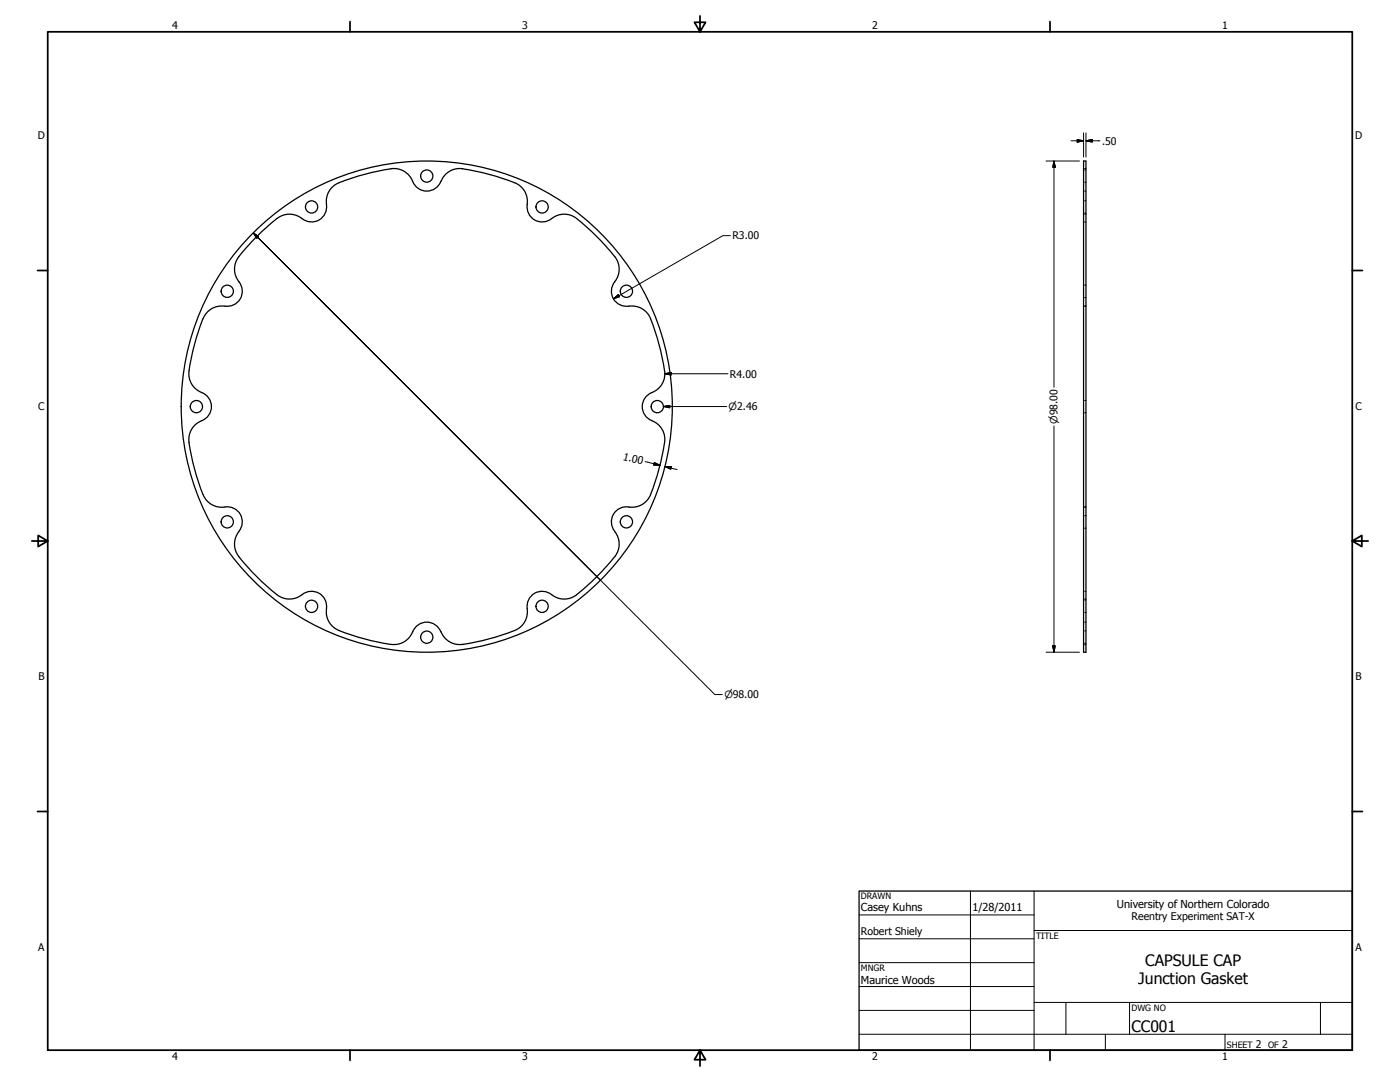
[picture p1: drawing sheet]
<svg xmlns="http://www.w3.org/2000/svg" width="559mm" height="432mm" viewBox="0 0 559 432" stroke-linecap="round" stroke-linejoin="round" font-family="sans-serif">
<!-- layer: Visible (ANSI) -->
<g fill="none" stroke="#000" stroke-width=".51">
<path d="M135.3 72.9a8.3 8.3 0 0 0-4.9 9.5 6.1 6.1 0 0 1-3.9 5.8 6.1 6.1 0 0 1-6.7-1.5 8.3 8.3 0 0 0-10.5 1.5l-7.9 7.3a50.4 50.4 0 0 0-7.1 8.6 8.3 8.3 0 0 0 1.5 9 6 6 0 0 1-.1 6.5 6 6 0 0 1-5.9 2.6M164.7 72.4a8.2 8.2 0 0 0-10.2-4.8l-10.5 2.4-8.7 2.9M164.7 72.4a6 6 0 0 0 5.6 3.9 6 6 0 0 0 5.6-3.9M184.6 67.4a82.5 82.5 0 0 1 22.6 6.5 8.4 8.4 0 0 1 3.2 8.5 6.1 6.1 0 0 0 3.8 5.8 6.1 6.1 0 0 0 6.8-1.5 8.2 8.2 0 0 1 10.4 1.5l9 8.4a32.1 32.1 0 0 1 6.4 8.5 8.4 8.4 0 0 1-1.9 8 6 6 0 0 0 .2 6.5 6 6 0 0 0 5.9 2.6M184.7 67.3a8 8 0 0 0-8.7 5.1M432.5 64.3h1v196h-1zM89.8 122.2a8.3 8.3 0 0 0-9.3 6.4l-3.3 10.3a50.7 50.7 0 0 0-1.8 11.1 8.3 8.3 0 0 0 5.9 7 6 6 0 0 1 3.1 5.7 6 6 0 0 1-3.9 5.2M251 122.2a8 8 0 0 1 8.7 5M259.7 127.2a83.6 83.6 0 0 1 5.6 22.8 8.3 8.3 0 0 1-5.8 7 6 6 0 0 0-3.1 5.7 6 6 0 0 0 3.8 5.2M80.5 167.9a8.3 8.3 0 0 0-4.8 10.2l2.3 10.5a49.5 49.5 0 0 0 4 10.5 8.2 8.2 0 0 0 8.6 3.1 6 6 0 0 1 5.5 3.4 6 6 0 0 1-.7 6.4M260.2 167.9a8.2 8.2 0 0 1 4.8 10.2l-2.8 12a31.8 31.8 0 0 1-4.1 9.8 8.3 8.3 0 0 1-7.9 2.3 6 6 0 0 0-5.6 3.4 6 6 0 0 0 .8 6.4M95.4 212.1a8.3 8.3 0 0 0 .8 11.2l7.4 7.9 6.9 6.1"/>
<path d="M245.4 212.1a8.2 8.2 0 0 1-1 11.2l-7.3 7.9-7 6.1M110.6 237.3a8.2 8.2 0 0 0 10.6-.5 6.2 6.2 0 0 1 7 .5 6.2 6.2 0 0 1 2 6.6 8 8 0 0 0 5.1 7.7M230.2 237.3a8.2 8.2 0 0 1-10.7-.5 6.2 6.2 0 0 0-6.9 .5 6.2 6.2 0 0 0-2.1 6.6 8 8 0 0 1-5.1 7.7M135.2 251.6a80.4 80.4 0 0 0 22.9 5.6 8 8 0 0 0 6.6-5.1M164.7 252.2a6 6 0 0 1 5.6-3.9 6 6 0 0 1 5.6 3.9M176 252.1a8 8 0 0 0 8.7 5.1M205.4 251.6l-10.2 3.4-10.6 2.2"/>
<circle cx="170.3" cy="70.3" r="2.44"/>
<circle cx="124.4" cy="82.6" r="2.44"/>
<circle cx="216.4" cy="82.6" r="2.44"/>
<circle cx="90.7" cy="116.2" r="2.44"/>
<circle cx="250" cy="116.2" r="2.44"/>
<circle cx="78.4" cy="162.3" r="2.44"/>
<circle cx="170.3" cy="162.3" r="98"/>
<circle cx="262.4" cy="162.3" r="2.44"/>
<circle cx="90.7" cy="208.2" r="2.44"/>
<circle cx="250" cy="208.2" r="2.44"/>
<circle cx="124.4" cy="242" r="2.44"/>
<circle cx="170.3" cy="254.3" r="2.44"/>
<circle cx="216.4" cy="242" r="2.44"/>
</g>
<!-- layer: Hidden (ANSI) -->
<g fill="none" stroke="#000" stroke-width=".4">
<path d="M432.5 76.3h.3M432.5 67.2h.3M432.5 72.7h.3M432.5 67.8h.3M433.1 76.3h.4M433.1 67.2h.4M433.1 72.7h.4M433.1 67.8h.4M432.5 88.6h.3M432.5 85.5h.3M432.5 85h.3M432.5 80.1h.3"/>
<path d="M433.1 88.6h.4M433.1 85.5h.4M433.1 85h.4M433.1 80.1h.4M432.5 118.7h.3M432.5 113.8h.3M433.1 118.7h.4M433.1 113.8h.4M432.5 122.2h.3M432.5 122.1h.3M433.1 122.2h.4M433.1 122.1h.4"/>
<path d="M432.5 159.8h.3M433.1 159.8h.4M432.5 164.7h.3M433.1 164.7h.4M432.5 202.4h.3M432.5 202.2h.3M432.5 210.8h.3M432.5 205.8h.3M433.1 202.4h.4M433.1 202.2h.4M433.1 210.8h.4M433.1 205.8h.4"/>
<path d="M432.5 239.1h.3M432.5 236h.3M432.5 239.5h.3M433.1 239.1h.4M433.1 236h.4M433.1 239.5h.4M432.5 257.3h.3M432.5 248.3h.3M432.5 256.7h.3M432.5 251.8h.3M432.5 244.4h.3M433.1 257.3h.4"/>
<path d="M433.1 248.3h.4M433.1 256.7h.4M433.1 251.8h.4M433.1 244.4h.4"/>
</g>
<!-- layer: Border (ANSI) -->
<g fill="none" stroke="#000" stroke-width=".7">
<path d="M19 12.7h520.8v406.4h-520.8zM139.7 8.6v4.1M279.4 6.3v6.4l-2.2-3.8h4.4l-2.2 3.8M419.1 8.6v4.1M15 107.9h4M539.8 107.9h4M12.7 215.9h6.3l-3.8-2.2v4.4l3.8-2.2M539.8 215.9l3.8 2.2v-4.4l-3.8 2.2h6.3M15 323.8h4M539.8 323.8h4M139.7 419.1v4.1M279.4 419.1l2.2 3.8h-4.4l2.2-3.8v6.3"/>
<path d="M419.1 419.1v4.1"/>
</g>
<!-- layer: Title (ANSI) -->
<g fill="none" stroke="#000" stroke-width=".4">
<path d="M387.3 355.6v63.5M412.7 355.6v63.5M342.9 365.1h69.8M342.9 374.6h69.8M412.7 371.3h127.1M342.9 384.2h69.8M342.9 393.7h69.8M342.9 412.7h196.9M342.9 403.2h69.8M412.7 400h127.1M425.4 400v12.7M441.2 412.7v6.4"/>
<path d="M450.8 400v12.7M488.9 412.7v6.4M527 400v12.7"/>
</g>
<path d="M342.9 355.6h196.9v63.5h-196.9z" fill="none" stroke="#000" stroke-width=".51"/>
<!-- layer: Dimension (ANSI) -->
<g fill="none" stroke="#000" stroke-width=".4">
<path d="M427.5 56.2h5M430 55.7l2.5 .5-2.5 .5zM432.5 53v9.7M433.5 56.2l2.5-.5v1zM433.5 56.2h5.5M433.5 53v9.7M417.5 64.3h13.3M420.7 64.3l.5 2.4h-1zM420.7 64.3v90.3M101.1 93l2.1 1.4-.7 .7zM101.1 93l1.8 1.7M291.5 94h-3l-43.6 25.3"/>
<path d="M244.9 119.3l1.9-1.7 .5 .8zM265.4 149.2l2.5-.5v1zM265.4 149.2h25.2M264.9 162.2l2.4-.4v1zM264.9 162.2h25.2M420.7 170v90.3M257.5 184.2l6 1.5M261.2 184.6l2.3 1.1-2.6-.2zM265.4 186.2l2.6 .1-.3 1zM265.4 186.2l4.9 1.2M239.6 231.6l-136.7-136.9 182.4 182.5h3M420.2 257.7h1l-.5 2.6z"/>
<path d="M417.5 260.3h13.3"/>
</g>
<g fill="#000" stroke="#000" stroke-width=".4">
<path d="M430 56.7l2.5-.5zM430 55.7l2.5 .5-2.5 .5zM433.5 56.2l2.5-.5zM433.5 56.2l2.5-.5v1zM420.7 64.3l.5 2.4zM420.7 64.3l.5 2.4h-1zM101.1 93l2.1 1.4zM101.1 93l2.1 1.4-.7 .7zM244.9 119.3l1.9-1.7zM244.9 119.3l1.9-1.7 .5 .8zM265.4 149.2l2.5-.5zM265.4 149.2l2.5-.5v1z"/>
<path d="M264.9 162.2l2.4-.4zM264.9 162.2l2.4-.4v1zM260.9 185.5l2.6 .2zM261.2 184.6l2.3 1.1-2.6-.2zM265.4 186.2l2.6 .1zM265.4 186.2l2.6 .1-.3 1zM420.2 257.7l.5 2.6zM420.2 257.7h1l-.5 2.6z"/>
</g>
<g font-size="6.3">
<text x="457.1" y="385.3">CAPSULE CAP</text>
<text x="454.3" y="392.8">Junction Gasket</text>
<text x="451.6" y="411.9">CC001</text>
</g>
<g font-size="4.4">
<text x="343.7" y="363.5">Casey Kuhns</text>
<text x="388.1" y="363.7">1/28/2011</text>
<text x="445.8" y="362.2">University of Northern Colorado</text>
<text x="343.7" y="392.9">Maurice Woods</text>
</g>
<g font-size="4.2">
<text x="68.7" y="11.7">4</text>
<text x="208.4" y="11.7">3</text>
<text x="348.1" y="11.7">2</text>
<text x="487.8" y="11.7">1</text>
<text x="15.1" y="55.5">D</text>
<text x="439.9" y="57.7">.50</text>
<text x="540.9" y="55.5">D</text>
<text x="292.4" y="95.6">R3.00</text>
<text x="291.3" y="150.7">R4.00</text>
<text x="15.2" y="163.4">C</text>
<text x="541" y="163.4">C</text>
<text x="248.5" y="183.5" transform="rotate(14 248.5 183.5)">1.00</text>
<text x="15.3" y="271.4">B</text>
<text x="541.1" y="271.4">B</text>
<text x="451.7" y="367.3">Reentry Experiment SAT-X</text>
<text x="343.7" y="373.1">Robert Shiely</text>
<text x="15.2" y="379.3">A</text>
<text x="541" y="379.3">A</text>
<text x="501.3" y="418.3">2</text>
<text x="511.8" y="418.3">2</text>
<text x="68.7" y="423.2">4</text>
<text x="208.4" y="423.2">3</text>
<text x="348.1" y="423.2">2</text>
<text x="487.8" y="423.2">1</text>
</g>
<g font-size="4">
<text x="290.8" y="163.7">⌀2.46</text>
<text x="422.1" y="169.2" transform="rotate(-90 422.1 169.2)">⌀98.00</text>
<text x="289.1" y="278.6">⌀98.00</text>
</g>
<g font-size="3.5">
<text x="343.7" y="358.9">DRAWN</text>
<text x="413.5" y="374.6">TITLE</text>
<text x="343.7" y="387.5">MNGR</text>
<text x="451.6" y="403.4">DWG NO</text>
<text x="489.7" y="418.3">SHEET</text>
<text x="506.2" y="418.3">OF</text>
</g>
</svg>
